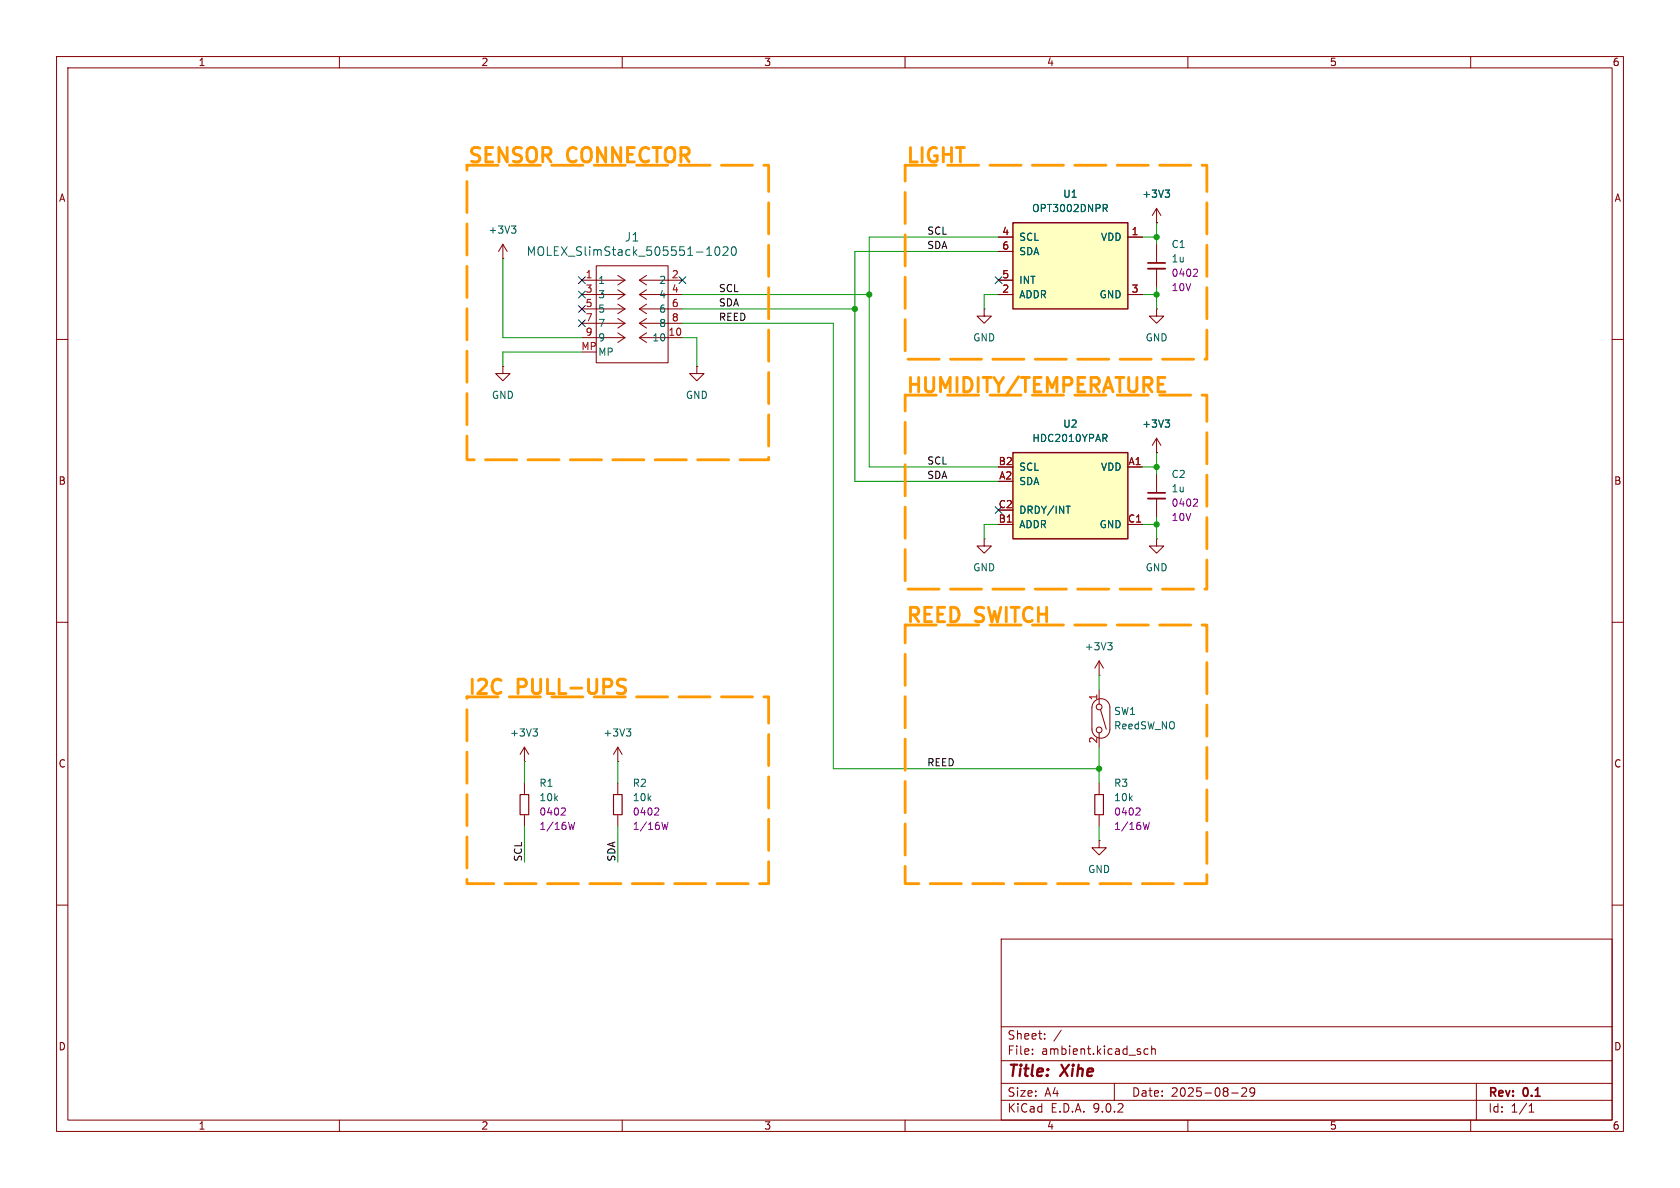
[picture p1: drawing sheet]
<svg xmlns="http://www.w3.org/2000/svg" width="297mm" height="210mm" viewBox="0 0 297 210" stroke-linecap="round" stroke-linejoin="round" font-family="sans-serif">
<g fill="none" stroke="#840000" stroke-width=".18">
<path d="M10 10h277v190h-277zM12 12h273v186h-273zM60 10v2M110 10v2M160 10v2M210 10v2M260 10v2M174 54.6v1.3h1.3l-1.3 1.3-1.3-1.3h1.3M174 54.6h.1M10 60h2M285 60h2M10 110h2"/>
<path d="M285 110h2M109.2 134.6h.1M109.2 132.1l-.7 1.3M109.2 132.1l.8 1.3M109.2 132.1v2.5M109.2 138.4v1.9M194.3 138.4v1.9M109.2 144.1v2M194.3 144.1v2M10 160h2M177 166h108v32h-108zM285 160h2"/>
<path d="M60 198v2M110 198v2M160 198v2M177 194.5h108M177 191.5h108M177 187.5h108M177 181.5h108M182.5 186.3v.1M182.5 185.5v.1M184.7 183.6v.1M184.7 182.8v.1M187.6 182.1l-1.3 2"/>
<path d="M197 191.5v3M203 185.5l-.5-.1-.3 .3v.4l.2 .2h.6M203.6 185.5l.2-.1 .4 .1v.9M203.6 184.9v1.5M210 198v2M217.7 193.2h1.2M219.5 192.4l.6-.1 .2 .1 .1 .3-.9 1.1h.9M221.8 192.9l-.3 .3h-.3l-.2-.3 .1-.5 .4-.1 .2 .1a.99 .99 0 0 1-.3 1.4h-.3M260 198v2M261 191.5v6.5M270.3 196.6h.9M270.3 195.5l.4-.4v1.5"/>
</g>
<path d="M108.5 140.5h1.5v3.5h-1.5zM193.5 140.5h1.6v3.5h-1.6z" fill="none" stroke="#840000" stroke-width=".2"/>
<path d="M116.2 142.8l.3 .3-.1 .3-.7 .7h.8M118.1 145.4l-.3 1.2-.2-.9-.3 .9M201.3 142.8l.3 .3-.1 .3-.7 .7h.8M203.2 145.4l-.3 1.2-.3-.9-.2 .9" fill="none" stroke="#840084" stroke-width=".18"/>
<path d="M110.7 128.8h.8l-.4 .5M111.3 129.3l.2 .3v.3l-.2 .2" fill="none" stroke="#006464" stroke-width=".18"/>
<path d="M179.1 39.4h20.3v15.2h-20.3z" fill="#ffffc2"/>
<path d="M179.1 39.4h20.3v15.2h-20.3z" fill="none" stroke="#840000" stroke-width=".25"/>
<g fill="none" stroke="#840000" stroke-width=".18">
<path d="M204.5 39.4h.1M204.5 36.8v2.6M204.5 36.8l.7 1.3M204.5 36.8l-.8 1.3M176.5 44.5h2.6M176.5 49.5h2.6M176.5 52.1h2.6M176.5 41.9h2.6M199.4 52.1h2.5M199.4 41.9h2.5M204.5 54.6v1.3h1.2l-1.2 1.3-1.3-1.3h1.3M204.5 54.6h.1"/>
<path d="M204.5 43.2v3.2M204.5 47.6v3.2M123.2 64.8v1.2h-1.3l1.3 1.3 1.3-1.3h-1.3M123.2 64.8h.1"/>
</g>
<path d="M195 36.1h.5l.3 .3-.2 .3-.6 .1M195.3 36.8l.5 .6M206 33.6h.8l-.5 .5M206.5 34.1l.3 .2v.3l-.3 .3" fill="none" stroke="#006464" stroke-width=".18"/>
<path d="M202.9 46.5h3.1" fill="none" stroke="#840000" stroke-width=".3"/>
<path d="M202.9 47.5h3.1" fill="none" stroke="#840000" stroke-width=".33"/>
<path d="M211.5 47.6l.2 .2v.3l-.8 .7h.8" fill="none" stroke="#840084" stroke-width=".18"/>
<path d="M179.1 80h20.3v15.3h-20.3z" fill="#ffffc2"/>
<path d="M179.1 80h20.3v15.3h-20.3z" fill="none" stroke="#840000" stroke-width=".25"/>
<g fill="none" stroke="#006464" stroke-width=".18">
<path d="M90.4 39.9h.8l-.4 .5M195 36.1h.5l.3 .3-.2 .3-.6 .1M195.3 36.8l.5 .6M206 33.6h.8l-.5 .5M206.5 34.1l.3 .2v.3l-.3 .3M91 40.4l.2 .3v.3l-.2 .2M124.9 45.1h.9M126.5 43.8l.2-.2a.83 .83 0 0 1 .6 .7 .83 .83 0 0 1-.3 .8h-.1a.82 .82 0 0 1-.4-1.3zM127.8 43.8l.6-.2 .2 .2 .1 .3-.9 1h.9M129.4 43.8l.2-.2a.83 .83 0 0 1 .6 .7 .83 .83 0 0 1-.3 .8h-.1a.82 .82 0 0 1-.4-1.3zM195.3 77.4l.4 .6M195.5 76.8l.2 .2-.1 .3-.1 .1"/>
<path d="M206 74.2h.8l-.5 .5M206.5 74.7l.3 .3v.3l-.3 .2M188.5 89.5h.7M195.8 113.6h.8l-.4 .5M196.4 114.1l.2 .2v.3l-.2 .3M94.2 128.8h.8l-.4 .5M94.8 129.3l.2 .3v.3l-.2 .2"/>
</g>
<g fill="none" stroke="#840000" stroke-width=".18">
<path d="M204.5 39.4h.1M88.9 45.7h.1M88.9 43.2l.8 1.3M88.9 43.2l-.8 1.3M88.9 43.2v2.5M102.9 49.5h7.6M102.9 52.1h7.6M102.9 54.6h7.6M102.9 57.2h7.6M102.9 59.7h7.6M105.4 47h12.7v17.1h-12.7zM109.2 48.7l1.3 .8"/>
<path d="M109.2 51.2l1.3 .9M109.2 53.8l1.3 .8M109.2 56.3l1.3 .9M109.2 58.8l1.3 .9M110.5 49.5l-1.3 .9M110.5 52.1l-1.3 .8M110.5 54.6l-1.3 .9M110.5 57.2l-1.3 .8M110.5 59.7l-1.3 .8M113 49.5h7.6M113 49.5l1.3 .9M113 52.1h7.6"/>
<path d="M113 52.1l1.3 .8M113 54.6h7.6M113 54.6l1.3 .9M113 57.2h7.6M113 57.2l1.3 .8M113 59.7h7.6M113 59.7l1.3 .8M114.3 48.7l-1.3 .8M114.3 51.2l-1.3 .9M114.3 53.8l-1.3 .8M114.3 56.3l-1.3 .9M114.3 58.8l-1.3 .9"/>
<path d="M176.5 49.5h2.6M176.5 52.1h2.6M176.5 44.5h2.6M176.5 41.9h2.6M199.4 52.1h2.5M199.4 41.9h2.5M88.9 64.8v1.2h-1.3l1.3 1.3 1.3-1.3h-1.3M88.9 64.8h.1M204.5 77.5l-.8 1.2M204.5 77.5l.7 1.2M204.5 77.5v2.5M174 95.3v1.2h1.3l-1.3 1.3-1.3-1.3h1.3"/>
<path d="M174 95.3h.1M176.5 92.7h2.6M199.4 92.7h2.5M199.4 82.6h2.5M204.5 80h.1M204.5 95.3v1.2h1.2l-1.2 1.3-1.3-1.3h1.3M204.5 95.3h.1M204.5 83.8v3.2M204.5 88.3v3.1M194.3 119.4h.1M194.3 116.8v2.6M194.3 116.8l-.8 1.3"/>
<path d="M194.3 116.8l.8 1.3M92.7 134.6h.1M92.7 132.1v2.5M92.7 138.4v1.9M92.7 132.1l-.8 1.3M92.7 132.1l.8 1.3M193.5 124a1.59 1.59 0 0 1 1.7-.4 1.59 1.59 0 0 1 1 1.5v3.8a1.59 1.59 0 0 1-1.6 1.6 1.59 1.59 0 0 1-1.6-1.6v-3.9l.2-.6zM194.3 121.9v2.6M194.3 129.5v2.6M194.6 125.5l1 3.4M92.7 144.1v2M194.3 148.6v1.3h1.3l-1.3 1.2-1.3-1.2h1.3"/>
<path d="M194.3 148.6h.1"/>
<circle cx="194.3" cy="125" r=".51"/>
<circle cx="194.3" cy="129" r=".51"/>
</g>
<path d="M91.9 140.5h1.6v3.5h-1.6z" fill="none" stroke="#840000" stroke-width=".2"/>
<path d="M211.5 88.2l.2 .3v.3l-.8 .7h.8M99.7 142.8l.3 .3-.1 .3-.7 .7h.8M101.6 145.4l-.3 1.2-.3-.9-.2 .9" fill="none" stroke="#840084" stroke-width=".18"/>
<path d="M202.9 87.1h3.1" fill="none" stroke="#840000" stroke-width=".3"/>
<path d="M202.9 88.1h3.1" fill="none" stroke="#840000" stroke-width=".33"/>
<g fill="none" stroke="#009600" stroke-width=".18">
<path d="M204.5 39.4v3.8M88.9 45.7v14h14M120.6 52.1h33.1M120.6 54.6h30.5M120.6 59.7h2.6v5.1M120.6 57.2h26.7v78.7h47M176.5 52.1h-2.5v2.5M176.5 41.9h-22.8v40.7h22.8M176.5 44.5h-25.4v40.6h25.4M201.9 52.1h2.6M201.9 41.9h2.6M204.5 50.8v3.8"/>
<path d="M102.9 62.2h-14v2.6M176.5 92.7h-2.5v2.6M201.9 92.7h2.6M201.9 82.6h2.6M204.5 80v3.8M204.5 91.4v3.9M194.3 119.4v2.5M92.7 134.6v3.8M109.2 134.6v3.8M194.3 132.1v6.3M92.7 146.1v6.3M109.2 146.1v6.3"/>
<path d="M194.3 146.1v2.5"/>
</g>
<g fill="none" stroke="#000084" stroke-width=".18">
<path d="M102.3 48.9l1.2 1.2M102.3 54l1.2 1.2M102.3 56.5l1.2 1.3M102.3 51.5l1.2 1.2M103.5 48.9l-1.2 1.2M103.5 54l-1.2 1.2M103.5 56.5l-1.2 1.3M103.5 51.5l-1.2 1.2M120 48.9l1.3 1.2M121.3 48.9l-1.3 1.2M175.9 48.9l1.2 1.2M177.1 48.9l-1.2 1.2"/>
<path d="M175.9 89.6l1.2 1.2M177.1 89.6l-1.2 1.2"/>
</g>
<path d="M110.2 120.1l.4 .1M110.5 121.6l.1 .3-.1 .5" fill="none" stroke="#f90" stroke-width=".51"/>
<path d="M82.5 29.2h53.4v52.1h-53.4zM160 29.2h53.4v34.3h-53.4zM160 69.9h53.4v34.2h-53.4zM160 110.5h53.4v45.7h-53.4zM82.5 123.2h53.4v33h-53.4z" fill="none" stroke="#f90" stroke-width=".5" stroke-dasharray="5.5 2"/>
<g fill="#009600" stroke="#009600" stroke-width=".18">
<circle cx="204.5" cy="41.9" r=".46"/>
<circle cx="153.7" cy="52.1" r=".46"/>
<circle cx="151.1" cy="54.6" r=".46"/>
<circle cx="204.5" cy="52.1" r=".46"/>
<circle cx="204.5" cy="82.6" r=".46"/>
<circle cx="204.5" cy="92.7" r=".46"/>
<circle cx="194.3" cy="135.9" r=".46"/>
</g>
<g font-size="3.5" fill="#f90">
<text x="82.5" y="29">SENSOR</text>
<text x="100.5" y="29">CONNECTOR</text>
<text x="160" y="29">LIGHT</text>
<text x="160" y="69.6">HUMIDITY/TEMPERATURE</text>
<text x="160" y="110.2">REED</text>
<text x="172.6" y="110.2">SWITCH</text>
<text x="82.5" y="122.9">I2C</text>
<text x="91.7" y="122.9">PULL-UPS</text>
</g>
<g font-size="2.8" fill="#840000">
<text x="178" y="190.9">Title:</text>
<text x="187.7" y="190.9">Xihe</text>
</g>
<g font-size="2.1" fill="#006464">
<text x="93" y="45.4">MOLEX_SlimStack_505551-1020</text>
<text x="110.4" y="42.9">J1</text>
</g>
<g font-size="2.1" fill="#840000">
<text x="178" y="184">Sheet:</text>
<text x="178" y="186.7">File:</text>
<text x="184.1" y="186.7">ambient.kicad_sch</text>
<text x="178" y="196.9">KiCad</text>
<text x="178" y="194.1">Size:</text>
<text x="184.7" y="194.1">A4</text>
<text x="185.7" y="196.9">E.D.A.</text>
<text x="193.3" y="196.9">9.0.2</text>
<text x="200" y="194.1">Date:</text>
<text x="207" y="194.1">2025-08-29</text>
<text x="263" y="194.3">Rev:</text>
<text x="263" y="196.9">Id:</text>
<text x="267.1" y="196.9">1/1</text>
<text x="269.4" y="194.3">0.1</text>
</g>
<g font-size="1.8" fill="#840000">
<text x="35" y="11.9">1</text>
<text x="85" y="11.9">2</text>
<text x="135" y="11.9">3</text>
<text x="185" y="11.9">4</text>
<text x="235" y="11.9">5</text>
<text x="285" y="11.9">6</text>
<text x="10.3" y="35.9">A</text>
<text x="285.3" y="35.9">A</text>
<text x="10.3" y="85.9">B</text>
<text x="285.3" y="85.9">B</text>
<text x="10.3" y="135.9">C</text>
<text x="285.3" y="135.9">C</text>
<text x="10.3" y="185.9">D</text>
<text x="285.3" y="185.9">D</text>
<text x="35" y="199.9">1</text>
<text x="85" y="199.9">2</text>
<text x="135" y="199.9">3</text>
<text x="185" y="199.9">4</text>
<text x="235" y="199.9">5</text>
<text x="285" y="199.9">6</text>
</g>
<g font-size="1.8" fill="#006464">
<text x="187.9" y="35.2">U1</text>
<text x="201.8" y="35.2">+3V3</text>
<text x="86.3" y="41.5">+3V3</text>
<text x="182.4" y="37.7">OPT3002DNPR</text>
<text x="180.1" y="45.3">SDA</text>
<text x="180.1" y="42.8">SCL</text>
<text x="194.5" y="42.8">VDD</text>
<text x="207" y="44">C1</text>
<text x="207" y="46.6">1u</text>
<text x="105.7" y="50.4">1</text>
<text x="105.7" y="52.9">3</text>
<text x="116.4" y="50.4">2</text>
<text x="116.4" y="52.9">4</text>
<text x="180.1" y="50.4">INT</text>
<text x="180.1" y="52.9">ADDR</text>
<text x="194.3" y="52.9">GND</text>
<text x="105.7" y="58">7</text>
<text x="105.7" y="55.5">5</text>
<text x="116.4" y="58">8</text>
<text x="116.4" y="55.5">6</text>
<text x="105.7" y="63.1">MP</text>
<text x="115.2" y="60.6">10</text>
<text x="172" y="60.6">GND</text>
<text x="202.4" y="60.6">GND</text>
<text x="86.9" y="70.7">GND</text>
<text x="121.2" y="70.7">GND</text>
<text x="187.9" y="75.8">U2</text>
<text x="201.8" y="75.8">+3V3</text>
<text x="180.1" y="83.4">SCL</text>
<text x="182.4" y="78.3">HDC2010YPAR</text>
<text x="194.5" y="83.4">VDD</text>
<text x="180.1" y="86">SDA</text>
<text x="207" y="84.7">C2</text>
<text x="207" y="87.2">1u</text>
<text x="180.1" y="91">DRDY/INT</text>
<text x="180.1" y="93.6">ADDR</text>
<text x="194.3" y="93.6">GND</text>
<text x="172" y="101.2">GND</text>
<text x="202.4" y="101.2">GND</text>
<text x="191.7" y="115.2">+3V3</text>
<text x="90.1" y="130.4">+3V3</text>
<text x="106.6" y="130.4">+3V3</text>
<text x="196.9" y="129.1">ReedSW_NO</text>
<text x="196.9" y="126.6">SW1</text>
<text x="95.3" y="139.3">R1</text>
<text x="95.3" y="141.8">10k</text>
<text x="111.8" y="139.3">R2</text>
<text x="111.8" y="141.8">10k</text>
<text x="196.9" y="139.3">R3</text>
<text x="196.9" y="141.8">10k</text>
<text x="192.3" y="154.5">GND</text>
</g>
<g font-size="1.8" fill="#0f0f0f">
<text x="163.8" y="41.6">SCL</text>
<text x="163.8" y="44.1">SDA</text>
<text x="127" y="51.7">SCL</text>
<text x="127" y="54.3">SDA</text>
<text x="127" y="56.8">REED</text>
<text x="163.8" y="82.2">SCL</text>
<text x="163.8" y="84.7">SDA</text>
<text x="163.8" y="135.5">REED</text>
<text x="92.4" y="152.4" transform="rotate(-90 92.4 152.4)">SCL</text>
<text x="108.9" y="152.4" transform="rotate(-90 108.9 152.4)">SDA</text>
</g>
<g font-size="1.8" fill="#a90000">
<text x="177.1" y="41.7">4</text>
<text x="200" y="41.7">1</text>
<text x="177.1" y="44.2">6</text>
<text x="103.4" y="49.3">1</text>
<text x="103.4" y="51.8">3</text>
<text x="118.7" y="49.3">2</text>
<text x="118.7" y="51.8">4</text>
<text x="177.1" y="49.3">5</text>
<text x="177.1" y="51.8">2</text>
<text x="200" y="51.8">3</text>
<text x="103.4" y="56.9">7</text>
<text x="103.4" y="59.4">9</text>
<text x="103.4" y="54.4">5</text>
<text x="118.1" y="59.4">10</text>
<text x="118.7" y="56.9">8</text>
<text x="118.7" y="54.4">6</text>
<text x="102.7" y="62">MP</text>
<text x="105.7" y="60.6">9</text>
<text x="176.5" y="82.3">B2</text>
<text x="199.4" y="82.3">A1</text>
<text x="176.5" y="89.9">C2</text>
<text x="176.5" y="84.8">A2</text>
<text x="176.5" y="92.5">B1</text>
<text x="199.3" y="92.5">C1</text>
<text x="194.1" y="123.9" transform="rotate(-90 194.1 123.9)">1</text>
<text x="194.1" y="131.5" transform="rotate(-90 194.1 131.5)">2</text>
</g>
<g font-size="1.8" fill="#840084">
<text x="207" y="49.1">0402</text>
<text x="207" y="51.7">10V</text>
<text x="207" y="89.8">0402</text>
<text x="207" y="92.3">10V</text>
<text x="95.3" y="144.4">0402</text>
<text x="95.3" y="146.9">1/16W</text>
<text x="111.8" y="144.4">0402</text>
<text x="111.8" y="146.9">1/16W</text>
<text x="196.9" y="144.4">0402</text>
<text x="196.9" y="146.9">1/16W</text>
</g>
</svg>
